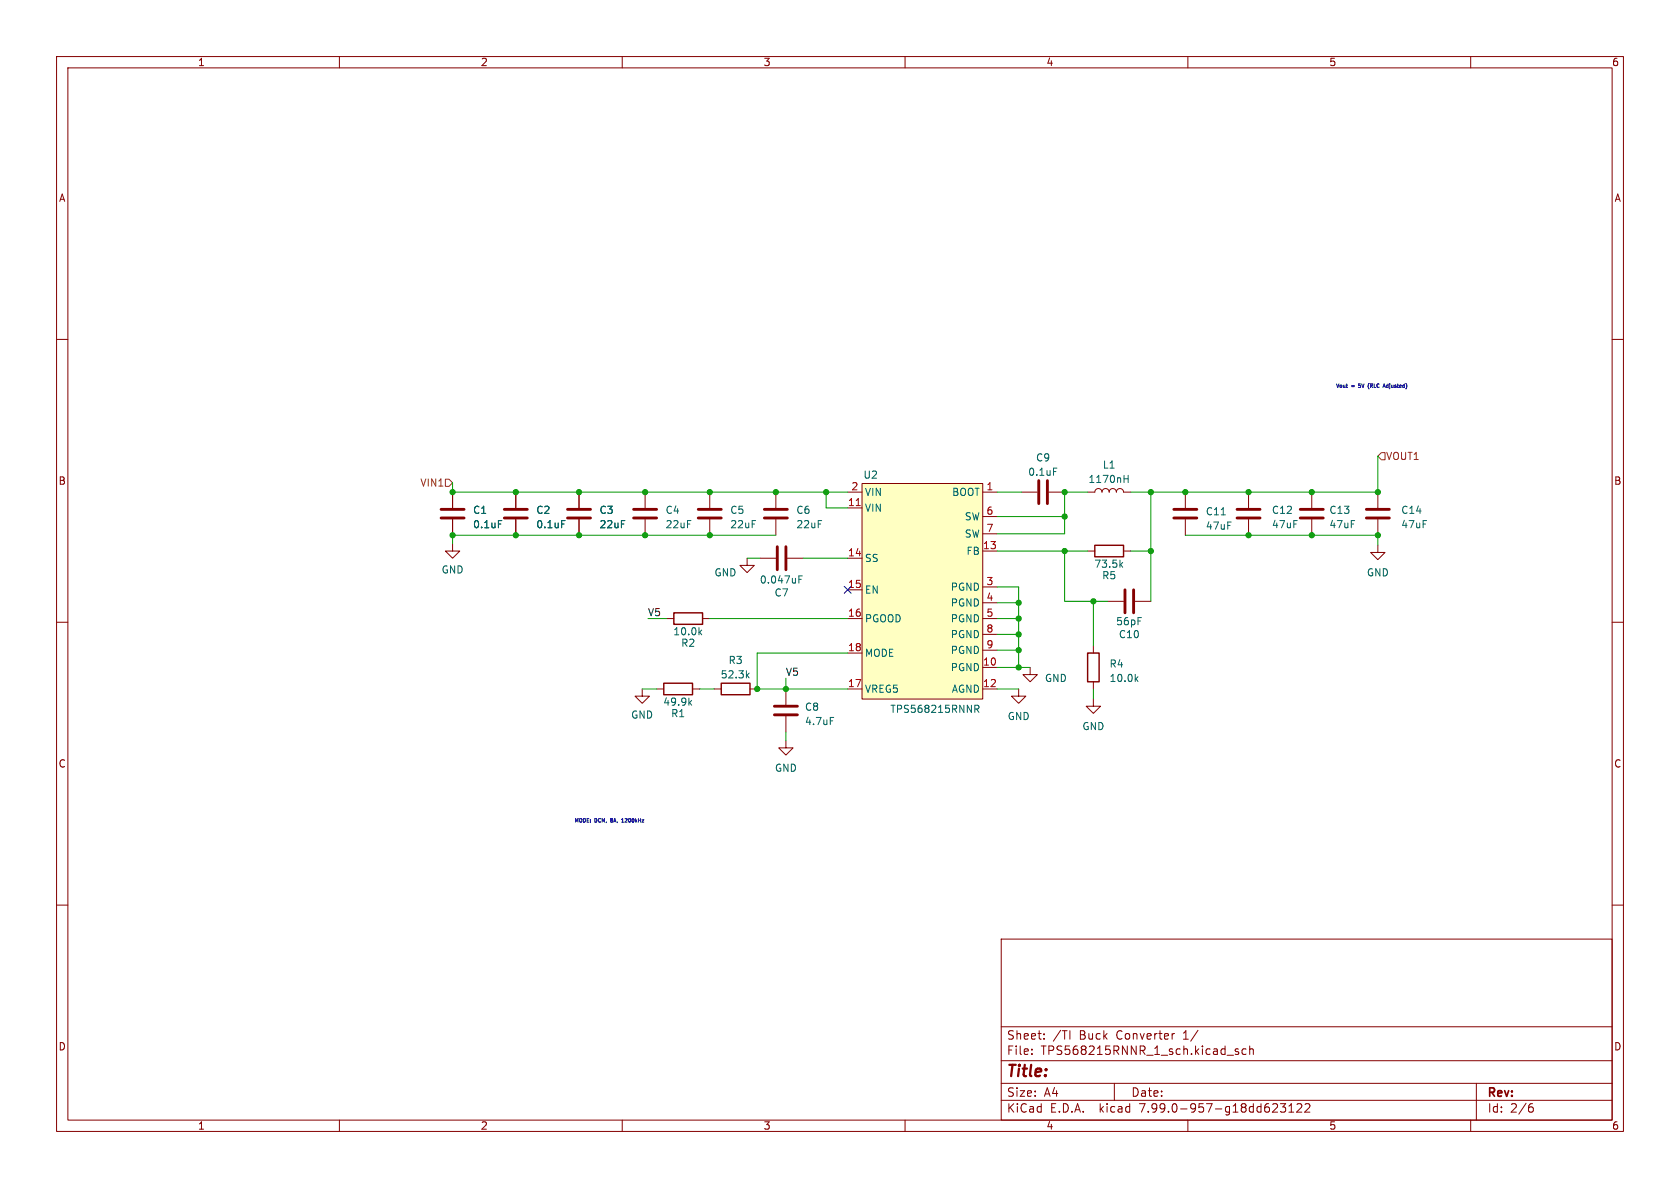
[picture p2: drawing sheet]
<svg xmlns="http://www.w3.org/2000/svg" width="297mm" height="210mm" viewBox="0 0 297 210" stroke-linecap="round" stroke-linejoin="round" font-family="sans-serif">
<g fill="none" stroke="#840000" stroke-width=".18">
<path d="M10 10h277v190h-277zM12 12h273v186h-273zM60 10v2M110 10v2M160 10v2M210 10v2M260 10v2M10 60h2M285 60h2M80 96.1v1.3h1.3l-1.3 1.3-1.3-1.3h1.3M80 87v2.8M80 91.8v2.8"/>
<path d="M91.2 87v2.8M91.2 91.8v2.8M102.4 87v2.8M102.4 91.8v2.8M114 87v2.8M114 91.8v2.8M125.5 87v2.8M125.5 91.8v2.8M132.1 98.7v1.2h1.2l-1.2 1.3-1.3-1.3h1.3M134.4 98.7h2.8M137.2 87v2.8M137.2 91.8v2.8"/>
<path d="M139.2 98.7h2.8M149.9 87h2.5M149.9 89.8h2.5M149.9 98.7h2.5M152.4 85.5h21.3v38.1h-21.3zM173.7 87h2.6M173.7 97.4h2.6M173.7 91.3h2.6M173.7 94.4h2.6M180.6 87h2.8M185.4 87h2.8M192.3 87h1.2a.64 .64 0 0 1 .7-.6 .64 .64 0 0 1 .6 .6 .64 .64 0 0 1 .7-.6 .64 .64 0 0 1 .6 .6 .64 .64 0 0 1 .6-.6 .64 .64 0 0 1 .7 .6 .64 .64 0 0 1 .6-.6 .64 .64 0 0 1 .6 .6h1.3"/>
<path d="M192.3 97.4h1.2M198.6 97.4h1.3M209.5 87v2.8M209.5 91.8v2.8M220.7 87v2.8M220.7 91.8v2.8M231.9 87v2.8M231.9 91.8v2.8M243.6 96.4v1.3h1.3l-1.3 1.2-1.3-1.2h1.3M243.6 87v2.8M243.6 91.8v2.8M10 110h2"/>
<path d="M117.9 109.3h1.2M124.2 109.3h1.3M149.9 109.3h2.5M149.9 104.3h2.5M149.9 115.4h2.5M173.7 109.3h2.6M173.7 118h2.6M173.7 103.8h2.6M173.7 106.6h2.6M173.7 112.1h2.6M173.7 114.9h2.6M182.1 118v1.3h1.3l-1.3 1.2-1.3-1.2h1.3"/>
<path d="M193.3 114.2v1.2M195.8 106.3h2.8M200.7 106.3h2.8M285 110h2M113.5 121.8v1.3h1.3l-1.3 1.2-1.2-1.2h1.2M116.1 121.8h1.2M122.4 121.8h1.3M126.2 121.8h1.3M132.6 121.8h1.3M138.9 130.9v1.3h1.3l-1.3 1.3-1.2-1.3h1.2M138.9 121.8v2.8M138.9 126.6v2.8"/>
<path d="M149.9 121.8h2.5M173.7 121.8h2.6M180.1 121.8v1.3h1.3l-1.3 1.2-1.3-1.2h1.3M193.3 123.6v1.2h1.3l-1.3 1.3-1.3-1.3h1.3M193.3 120.5v1.3M10 160h2M285 160h2M177 166h108v32h-108zM60 198v2M110 198v2M160 198v2M177 194.5h108"/>
<path d="M177 191.5h108M177 187.5h108M177 181.5h108M182.4 186.3v.1M182.4 185.5v.1M184.6 183.6v.1M184.6 182.8v.1M189.1 182.2v1.5M197 191.5v3M207.6 182.7l-.3 .1M210 198v2M211.8 182.1l-1.3 2"/>
<path d="M218.9 185.5l-.3-.1-.2 .2v.2l.5 .2v.3h-.5M220.3 185.5l-.4-.1-.3 .3v.4l.1 .2h.6M220.9 185.5l.2-.1 .4 .1 .1 .9M220.9 184.9v1.5M225.6 195.1l.3 .3-.1 .3-.9 .9h1M226.4 195.1h.9l-.5 .6 .4 .1v.7l-.2 .1h-.4l-.2-.1M227.9 196.6h.8M227.9 195.5l.4-.4v1.5M229.3 195.2l.6-.1 .2 .1v.3l-.9 1.1h.9M230.7 195.2l.6-.1 .2 .1 .1 .3-1 1.1h1M260 198v2M261 191.5v6.5"/>
<path d="M270.5 195.7h.4l.2 .3-.1 .5-.5 .1M270.9 195.1l-.4 .1"/>
</g>
<path d="M193.5 96.4h5.1v2h-5.1zM119.1 108.3h5.1v2.1h-5.1zM192.3 115.4h2v5.1h-2zM117.3 120.8h5.1v2h-5.1zM127.5 120.8h5.1v2h-5.1z" fill="none" stroke="#840000" stroke-width=".25"/>
<g fill="none" stroke="#006464" stroke-width=".18">
<path d="M88.1 92h.6M99.3 92h.6M186.2 82.8h.7M198.1 99.8l.4 .5M198.5 99.4l-.5 .5M198.7 84.6h.7M199.4 84v1.3M123.7 111.7l.4 .5M124.1 111.4l-.5 .5M132.1 119.4l.3 .4M132.4 119l-.4 .5M141.2 102.4h.5"/>
<path d="M141.2 101.8h.6M200.8 120l.4 .5M201.2 119.6l-.5 .5M121.9 124.2l.4 .5M122.3 123.8l-.5 .5M146.8 126.8h.6M172.3 124.7h.5l.3 .2-.2 .4h-.6M172.6 125.3l.5 .6"/>
</g>
<g fill="none" stroke="#840000" stroke-width=".51">
<path d="M78 91.6h4M78 90h4M89.2 91.6h4M89.2 90h4M100.3 91.6h4.1M100.3 90h4.1M112 91.6h4.1M112 90h4.1M123.4 91.6h4.1M123.4 90h4.1M135.1 91.6h4.1M135.1 90h4.1"/>
<path d="M137.4 96.6v4.1M138.9 96.6v4.1M183.6 85v4M185.2 85v4M207.5 91.6h4.1M207.5 90h4.1M218.7 91.6h4.1M218.7 90h4.1M229.9 91.6h4M229.9 90h4M241.6 91.6h4M241.6 90h4"/>
<path d="M198.9 104.3v4M200.4 104.3v4M136.9 126.4h4.1M136.9 124.8h4.1"/>
</g>
<path d="M152.4 85.5h21.3v38.1h-21.3z" fill="#ffffc2" stroke="#ffffc2" stroke-width=".18"/>
<path d="M151.4 89.4h.7" fill="none" stroke="#a90000" stroke-width=".18"/>
<path d="M78.7 84.7h.7l.6 .6-.6 .7h-.7zM244.2 80h.7v1.3h-.7l-.6-.7z" fill="none" stroke="#725600" stroke-width=".18"/>
<g fill="none" stroke="#0000c2" stroke-width=".18">
<path d="M240.2 68.4l.2 .1M240.5 67.9h-.3v.3l.2-.1M241.9 68.6l.1 .1M242 68.7h.1M242 67.8l-.1 .1M244.5 68.3h.3M244.7 67.9l.2 .6M245.1 68.1v.4M107.9 144.8l.2 .2-.2 .1 .2 .2M107.9 144.8h.1M108.1 144.7l-.2 .1M109.9 145.3h.4"/>
<path d="M109.9 144.9l.2-.2v.6"/>
</g>
<g fill="none" stroke="#009600" stroke-width=".18">
<path d="M80 85.3v1.7h69.9M132.1 98.7h2.3M137.2 94.6h-57.2v1.5M142 98.7h7.9M146 87v2.8h3.9M176.3 87h4.3M176.3 97.4h16M176.3 91.3h11.9M188.2 97.4v8.9h7.6M192.3 87h-4.1v7.4h-11.9M199.9 97.4h3.6M203.5 87v19.3"/>
<path d="M209.5 94.6h34.1v1.8M243.6 80.6v6.4h-43.7M114.6 109.3h3.3M125.5 109.3h24.4M138.9 119.9v1.9M149.9 115.4h-16v6.4h16M176.3 118h5.8M176.3 103.8h3.8v14.2M176.3 112.1h3.8M176.3 114.9h3.8M176.3 109.3h3.8M176.3 106.6h3.8"/>
<path d="M193.3 106.3v7.9M113.5 121.8h2.6M123.7 121.8h2.5M138.9 129.4v1.5M176.3 121.8h3.8M193.3 121.8v1.8"/>
</g>
<path d="M149.3 103.7l1.2 1.2M150.5 103.7l-1.2 1.2" fill="none" stroke="#000084" stroke-width=".18"/>
<g fill="#009600" stroke="#009600" stroke-width=".18">
<circle cx="180.1" cy="118" r=".46"/>
<circle cx="180.1" cy="109.3" r=".46"/>
<circle cx="180.1" cy="114.9" r=".46"/>
<circle cx="188.2" cy="87" r=".46"/>
<circle cx="193.3" cy="106.3" r=".46"/>
<circle cx="114" cy="87" r=".46"/>
<circle cx="102.4" cy="87" r=".46"/>
<circle cx="91.2" cy="94.6" r=".46"/>
<circle cx="102.4" cy="94.6" r=".46"/>
<circle cx="125.5" cy="87" r=".46"/>
<circle cx="114" cy="94.6" r=".46"/>
<circle cx="80" cy="87" r=".46"/>
<circle cx="80" cy="94.6" r=".46"/>
<circle cx="125.5" cy="94.6" r=".46"/>
<circle cx="91.2" cy="87" r=".46"/>
<circle cx="209.5" cy="87" r=".46"/>
<circle cx="220.7" cy="87" r=".46"/>
<circle cx="203.5" cy="87" r=".46"/>
<circle cx="203.5" cy="97.4" r=".46"/>
<circle cx="231.9" cy="94.6" r=".46"/>
<circle cx="188.2" cy="91.3" r=".46"/>
<circle cx="188.2" cy="97.4" r=".46"/>
<circle cx="243.6" cy="87" r=".46"/>
<circle cx="231.9" cy="87" r=".46"/>
<circle cx="243.6" cy="94.6" r=".46"/>
<circle cx="220.7" cy="94.6" r=".46"/>
<circle cx="137.2" cy="87" r=".46"/>
<circle cx="146" cy="87" r=".46"/>
<circle cx="180.1" cy="112.1" r=".46"/>
<circle cx="180.1" cy="106.6" r=".46"/>
<circle cx="138.9" cy="121.8" r=".46"/>
<circle cx="133.9" cy="121.8" r=".46"/>
</g>
<text font-size="2.8" fill="#840000" x="178" y="190.8">Title:</text>
<g font-size="2.1" fill="#840000">
<text x="178" y="183.9">Sheet:</text>
<text x="186.2" y="183.9">/TI</text>
<text x="190.8" y="183.9">Buck</text>
<text x="197.4" y="183.9">Converter</text>
<text x="209.3" y="183.9">1/</text>
<text x="178" y="186.6">File:</text>
<text x="184" y="186.6">TPS568215RNNR_1_sch.kicad_sch</text>
<text x="178" y="196.8">KiCad</text>
<text x="178" y="194">Size:</text>
<text x="184.6" y="194">A4</text>
<text x="185.7" y="196.8">E.D.A.</text>
<text x="194.4" y="196.8">kicad</text>
<text x="200" y="194">Date:</text>
<text x="201.5" y="196.8">7.99.0-957-g18dd623122</text>
<text x="263" y="194.2">Rev:</text>
<text x="263" y="196.8">Id:</text>
<text x="267" y="196.8">2/6</text>
</g>
<g font-size="1.8" fill="#840000">
<text x="35" y="11.8">1</text>
<text x="85" y="11.8">2</text>
<text x="135" y="11.8">3</text>
<text x="185" y="11.8">4</text>
<text x="235" y="11.8">5</text>
<text x="285" y="11.8">6</text>
<text x="10.4" y="35.8">A</text>
<text x="285.4" y="35.8">A</text>
<text x="10.3" y="85.8">B</text>
<text x="285.3" y="85.8">B</text>
<text x="10.3" y="135.8">C</text>
<text x="285.3" y="135.8">C</text>
<text x="10.3" y="185.8">D</text>
<text x="285.3" y="185.8">D</text>
<text x="35" y="199.8">1</text>
<text x="85" y="199.8">2</text>
<text x="135" y="199.8">3</text>
<text x="185" y="199.8">4</text>
<text x="235" y="199.8">5</text>
<text x="285" y="199.8">6</text>
</g>
<g font-size="1.8" fill="#006464">
<text x="183.1" y="81.7">C9</text>
<text x="194.9" y="83">L1</text>
<text x="152.6" y="84.8">U2</text>
<text x="152.9" y="87.8">VIN</text>
<text x="168.2" y="87.8">BOOT</text>
<text x="181.7" y="84.3">0.1uF</text>
<text x="192.4" y="85.5">1170nH</text>
<text x="83.6" y="91">C1</text>
<text x="83.6" y="93.5">0.1uF</text>
<text x="94.7" y="91">C2</text>
<text x="94.7" y="93.5">0.1uF</text>
<text x="105.9" y="91">C3</text>
<text x="105.9" y="93.5">22uF</text>
<text x="117.6" y="91">C4</text>
<text x="117.6" y="93.5">22uF</text>
<text x="129" y="91">C5</text>
<text x="129" y="93.5">22uF</text>
<text x="140.7" y="91">C6</text>
<text x="140.7" y="93.5">22uF</text>
<text x="152.9" y="90.6">VIN</text>
<text x="170.4" y="92.1">SW</text>
<text x="170.4" y="95.2">SW</text>
<text x="213.1" y="91.2">C11</text>
<text x="213.1" y="93.8">47uF</text>
<text x="224.8" y="91">C12</text>
<text x="224.8" y="93.5">47uF</text>
<text x="235" y="91">C13</text>
<text x="235" y="93.5">47uF</text>
<text x="247.7" y="91">C14</text>
<text x="247.7" y="93.5">47uF</text>
<text x="78" y="101.5">GND</text>
<text x="152.9" y="99.5">SS</text>
<text x="170.7" y="98.2">FB</text>
<text x="193.4" y="100.5">73.5k</text>
<text x="126.2" y="102">GND</text>
<text x="134.3" y="103.3">0.047uF</text>
<text x="136.9" y="105.6">C7</text>
<text x="152.9" y="105.1">EN</text>
<text x="168" y="104.6">PGND</text>
<text x="168" y="107.4">PGND</text>
<text x="194.8" y="102.6">R5</text>
<text x="241.6" y="102">GND</text>
<text x="119" y="112.5">10.0k</text>
<text x="152.9" y="110.2">PGOOD</text>
<text x="168" y="110.2">PGND</text>
<text x="168" y="113">PGND</text>
<text x="197.3" y="110.7">56pF</text>
<text x="197.7" y="113">C10</text>
<text x="120.4" y="114.5">R2</text>
<text x="128.7" y="117.5">R3</text>
<text x="152.9" y="116.3">MODE</text>
<text x="168" y="118.8">PGND</text>
<text x="168" y="115.8">PGND</text>
<text x="196.1" y="118.2">R4</text>
<text x="117.2" y="124.9">49.9k</text>
<text x="127.4" y="120.1">52.3k</text>
<text x="142.2" y="125.8">C8</text>
<text x="152.9" y="122.6">VREG5</text>
<text x="168.1" y="122.6">AGND</text>
<text x="184.7" y="120.7">GND</text>
<text x="196.1" y="120.7">10.0k</text>
<text x="111.5" y="127.2">GND</text>
<text x="118.6" y="126.9">R1</text>
<text x="142.2" y="128.3">4.7uF</text>
<text x="157.3" y="126.2">TPS568215RNNR</text>
<text x="178.1" y="127.4">GND</text>
<text x="191.3" y="129.2">GND</text>
<text x="136.9" y="136.6">GND</text>
</g>
<g font-size="1.8" fill="#725600">
<text x="245" y="81.5">VOUT1</text>
<text x="74.2" y="86.2">VIN1</text>
</g>
<g font-size="1.8" fill="#a90000">
<text x="149.9" y="89.5">11</text>
<text x="150.5" y="86.7">2</text>
<text x="174.3" y="86.7">1</text>
<text x="174.3" y="91.1">6</text>
<text x="174.3" y="94.1">7</text>
<text x="149.9" y="98.4">14</text>
<text x="173.7" y="97.2">13</text>
<text x="149.9" y="104">15</text>
<text x="174.3" y="103.5">3</text>
<text x="174.3" y="106.3">4</text>
<text x="149.9" y="109.1">16</text>
<text x="174.3" y="109.1">5</text>
<text x="174.3" y="111.9">8</text>
<text x="149.9" y="115.2">18</text>
<text x="173.7" y="117.7">10</text>
<text x="174.3" y="114.7">9</text>
<text x="149.9" y="121.5">17</text>
<text x="173.7" y="121.5">12</text>
</g>
<g font-size="1.8" fill="#0f0f0f">
<text x="114.6" y="109">V5</text>
<text x="138.9" y="119.5">V5</text>
</g>
<g font-size=".9" fill="#0000c2">
<text x="236.2" y="68.6">Vout</text>
<text x="239" y="68.6">=</text>
<text x="240.6" y="68.6">5V</text>
<text x="242.5" y="68.6">(RLC</text>
<text x="245.4" y="68.6">Adjusted)</text>
<text x="101.6" y="145.4">MODE:</text>
<text x="105.3" y="145.4">DCM,</text>
<text x="108.3" y="145.4">8A,</text>
<text x="110.5" y="145.4">1200kHz</text>
</g>
</svg>
